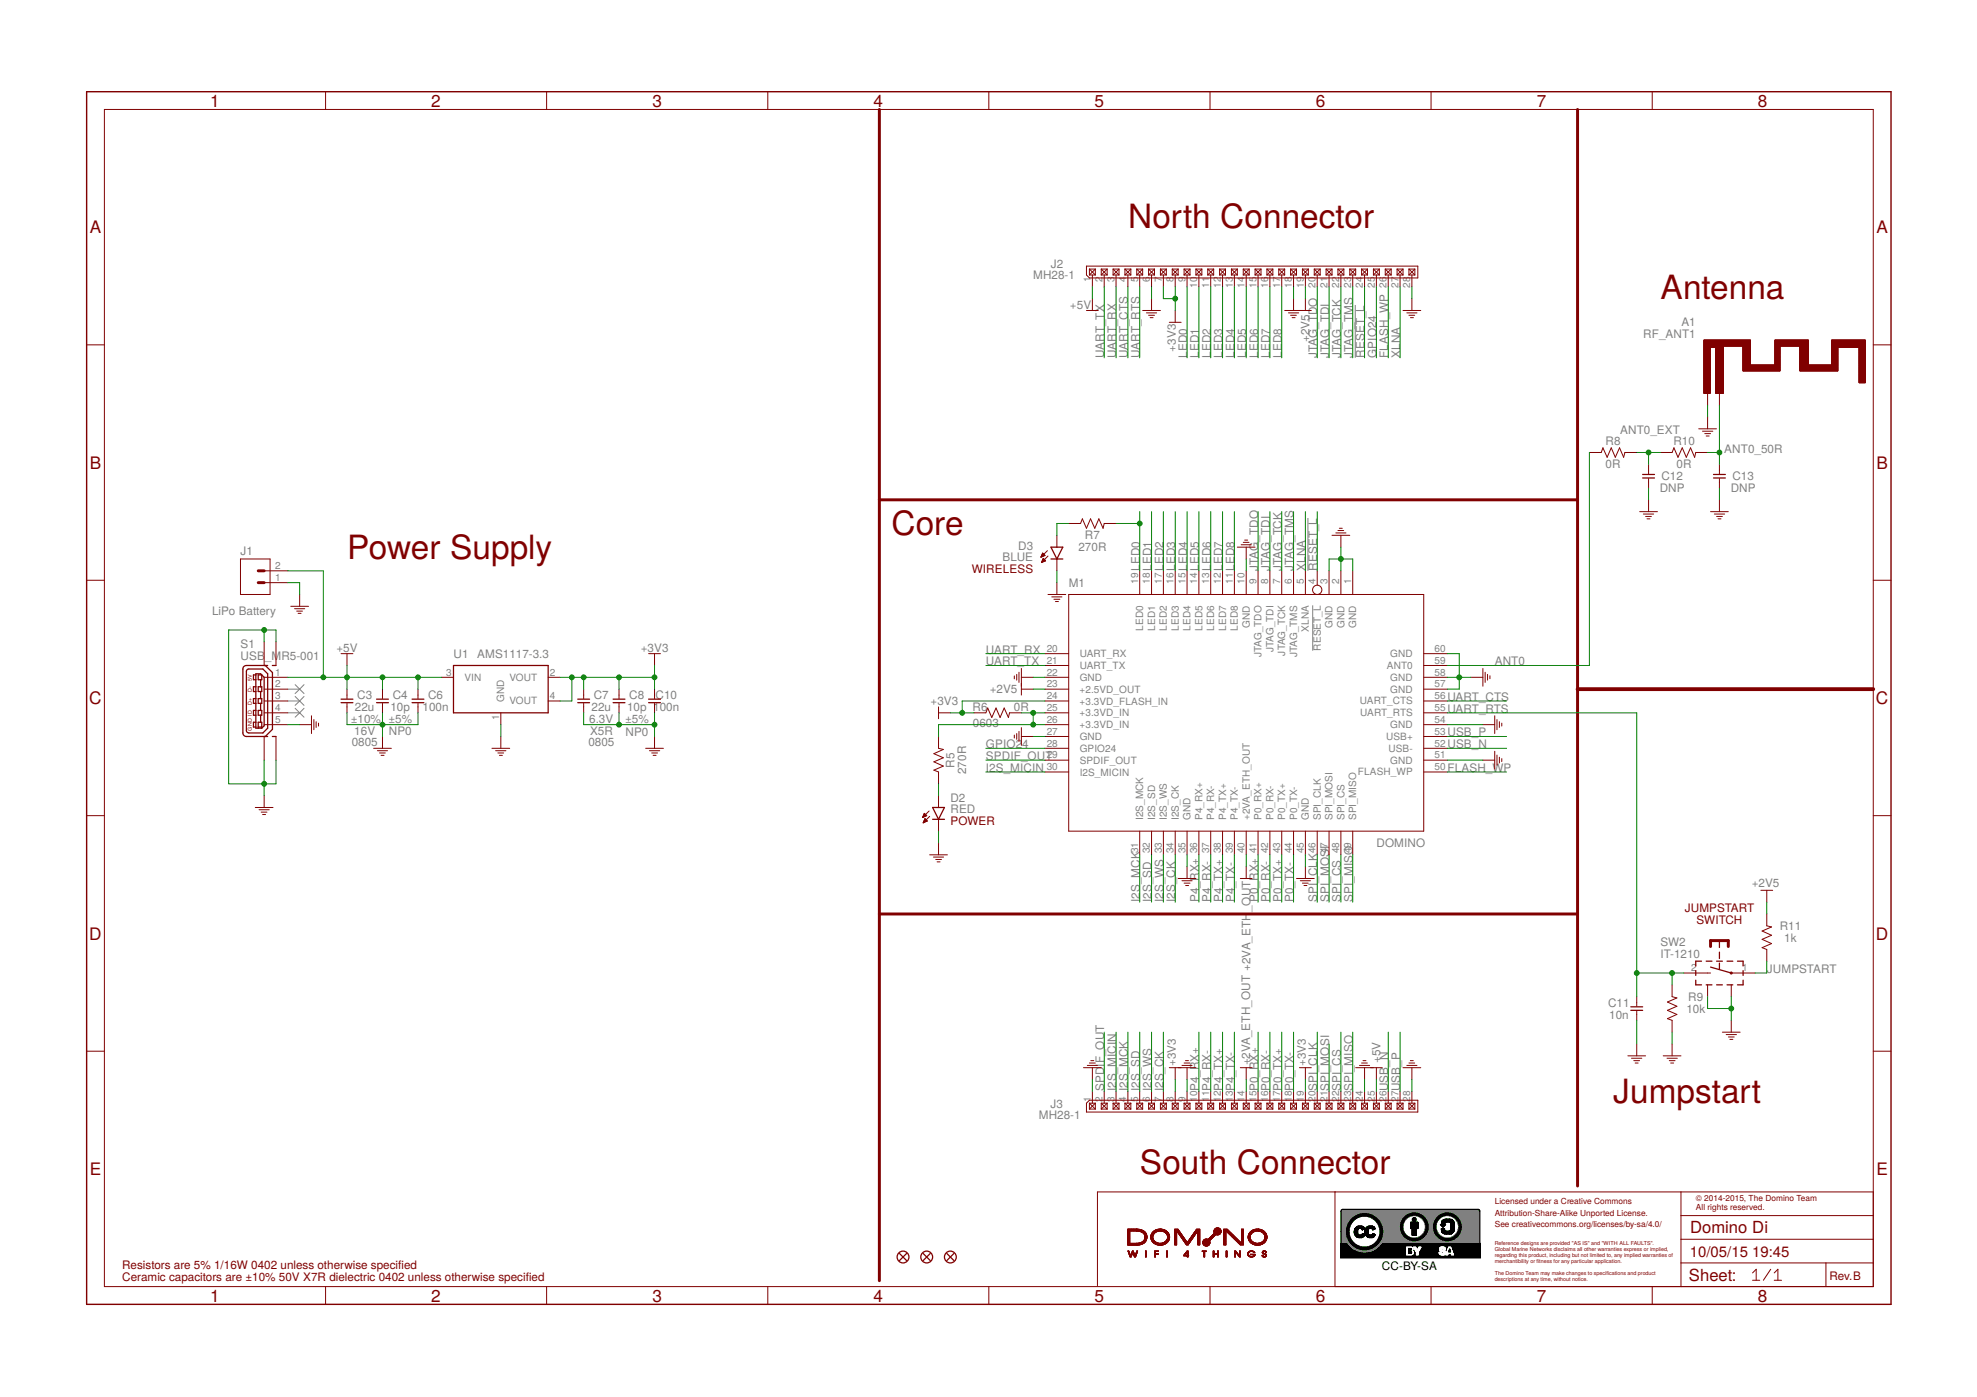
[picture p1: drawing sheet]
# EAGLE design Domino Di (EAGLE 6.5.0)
Domino breakout Board
DATABASE: ./../Common/BOM/Domino_DB.txt; DRAWN: M.STEMPIN; REV: B
PORT1 (NC): BOM: EXCLUDE
PORT2 (NC): BOM: EXCLUDE
PORT3 (NC): BOM: EXCLUDE

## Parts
A1  RF_ANT1  [RF_ANT1]
C3  22u  CAP_0805  [C0805]
C4  10p  CAP_0402  [C0402]
C6  100n  CAP_0402  [C0402]
C7  22u  CAP_0805  [C0805]
C8  10p  CAP_0402  [C0402]
C10  100n  CAP_0402  [C0402]
C11  10n  CAP_0402  [C0402]
C12  DNP  CAP_0402  [C0402]
C13  DNP  CAP_0402  [C0402]
CC-BY-SA  CC-BY-SA_LOGO  [CC-BY-SA_LOGO]
D2  RED  LED_0402  [LED0402]
D3  BLUE  LED_0402  [LED0402]
F1  FIDUCIAL  [FIDUCIAL]
F2  FIDUCIAL  [FIDUCIAL]
F3  FIDUCIAL  [FIDUCIAL]
J1  LiPo Battery  S2B-PH-SM4-TB  [S2B-PH-SM4-TB]
J2  MH28-1  [MH28-1-0.1]
J3  MH28-1  [MH28-1-0.1]
M1  DOMINO  [DOMINO]
R5  270R  RES_0402  [R0402]
R6  0R  RES_0603  [R0603]
R7  270R  RES_0402  [R0402]
R8  0R  RES_0402  [R0402]
R9  10k  RES_0402  [R0402]
R10  0R  RES_0402  [R0402]
R11  1k  RES_0402  [R0402]
S1  USB_MR5-001  [USB-MR5-001]
SW2  IT-1210  [IT-1210]
U1  AMS1117-3.3  [SOT223]
W1  DOMINO_LOGO  [DOMINO_LOGO]

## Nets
!RESET_L: J2.24 M1.4(!RESET_L)
+2V5: J2.19 M1.23(+2.5VD_OUT) R11.2
+2VA_ETH_OUT [Ethernet]: J3.14 M1.40(+2VA_ETH_OUT)
+3.3VD_IN: M1.25(+3.3VD_IN) M1.26(+3.3VD_IN) R5.2 R6.2
+3V3: C7.1 C8.1 C10.1 J2.7 J2.8 J3.8 J3.19 M1.24(+3.3VD_FLASH_IN) R6.1 U1.2(VOUT) U1.4(VOUT)
+5V: C3.1 C4.1 C6.1 J1.2 J2.1 J3.25 S1.1 U1.3(VIN)
ANT0 [RF]: M1.59(ANT0) R8.1
ANT0_50R [RF]: A1.FEED C13.1 R10.2
ANT0_EXT [RF]: C12.1 R8.2 R10.1
BLUE_LED: D3.2(A) R7.1
FLASH_WP: J2.26 M1.50(FLASH_WP)
GND: A1.GND C3.2 C4.2 C6.2 C7.2 C8.2 C10.2 C11.2 C12.2 C13.2 D2.1(C) D3.1(C) J1.1 J2.6 J2.18 J2.28 J3.1 J3.9 J3.24 J3.28 M1.1(GND) M1.2(GND) M1.3(GND) M1.10(GND) M1.22(GND) M1.27(GND) M1.35(GND) M1.45(GND) M1.51(GND) M1.54(GND) M1.57(GND) M1.58(GND) M1.60(GND) R9.1 S1.5 S1.SH$1(M0) S1.SH$2(M1) S1.SH$3(M2) S1.SH$4(M3) SW2.SH$1 SW2.SH$2 U1.1(GND)
GPIO24: J2.25 M1.28(GPIO24)
I2S_CK: J3.7 M1.34(I2S_CK)
I2S_MCK: J3.4 M1.31(I2S_MCK)
I2S_MICIN: J3.3 M1.30(I2S_MICIN)
I2S_SD: J3.5 M1.32(I2S_SD)
I2S_WS: J3.6 M1.33(I2S_WS)
JTAG_TCK: J2.22 M1.7(JTAG_TCK)
JTAG_TDI: J2.21 M1.8(JTAG_TDI)
JTAG_TDO: J2.20 M1.9(JTAG_TDO)
JTAG_TMS: J2.23 M1.6(JTAG_TMS)
JUMPSTART: R11.1 SW2.1
LED0: J2.9 M1.19(LED0) R7.2
LED1: J2.10 M1.18(LED1)
LED2: J2.11 M1.17(LED2)
LED3: J2.12 M1.16(LED3)
LED4: J2.13 M1.15(LED4)
LED5: J2.14 M1.14(LED5)
LED6: J2.15 M1.13(LED6)
LED7: J2.16 M1.12(LED7)
LED8: J2.17 M1.11(LED8)
N$1: D2.2(A) R5.1
P0_RX+ [Ethernet]: J3.15 M1.41(P0_RX+)
P0_RX- [Ethernet]: J3.16 M1.42(P0_RX-)
P0_TX+ [Ethernet]: J3.17 M1.43(P0_TX+)
P0_TX- [Ethernet]: J3.18 M1.44(P0_TX-)
P4_RX+ [Ethernet]: J3.10 M1.36(P4_RX+)
P4_RX- [Ethernet]: J3.11 M1.37(P4_RX-)
P4_TX+ [Ethernet]: J3.12 M1.38(P4_TX+)
P4_TX- [Ethernet]: J3.13 M1.39(P4_TX-)
SPDIF_OUT: J3.2 M1.29(SPDIF_OUT)
SPI_CLK: J3.20 M1.46(SPI_CLK)
SPI_CS: J3.22 M1.48(SPI_CS)
SPI_MISO: J3.23 M1.49(SPI_MISO)
SPI_MOSI: J3.21 M1.47(SPI_MOSI)
UART_CTS: J2.4 M1.56(UART_CTS)
UART_RTS: C11.1 J2.5 M1.55(UART_RTS) R9.2 SW2.2
UART_RX: J2.3 M1.20(UART_RX)
UART_TX: J2.2 M1.21(UART_TX)
USB_N [USB]: J3.26 M1.52(USB-)
USB_P [USB]: J3.27 M1.53(USB+)
XLNA: J2.27 M1.5(XLNA)
Unconnected: S1.2 S1.3 S1.4

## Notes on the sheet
- North Connector
- Antenna
- Core
- Power Supply
- WIRELESS
- POWER
- JUMPSTART
  SWITCH
- Jumpstart
- South Connector
- Licensed under a Creative Commons
- © 2014-2015, The Domino Team
  All rights reserved.
- Attribution-Share-Alike Unported License.
- See creativecommons.org/licenses/by-sa/4.0/
- Reference designs are provided "AS IS" and "WITH ALL FAULTS".
- Global Marine Networks disclaims all other warranties express or implied,
- regarding this product, including but not limited to, any implied warranties of
- merchantibility or fitness for any particular application.
- Resistors are 5% 1/16W 0402 unless otherwise specified
- The Domino Team may make changes to specifications and product
- Ceramic capacitors are ±10% 50V X7R dielectric 0402 unless otherwise specified | descriptions at any time, without notice. | Rev.

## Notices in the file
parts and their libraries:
Domino: See creativecommons.org/licenses/by-sa/4.0/ for details.
Domino: See creativecommons.org/licenses/by-sa/3.0/ for details.
